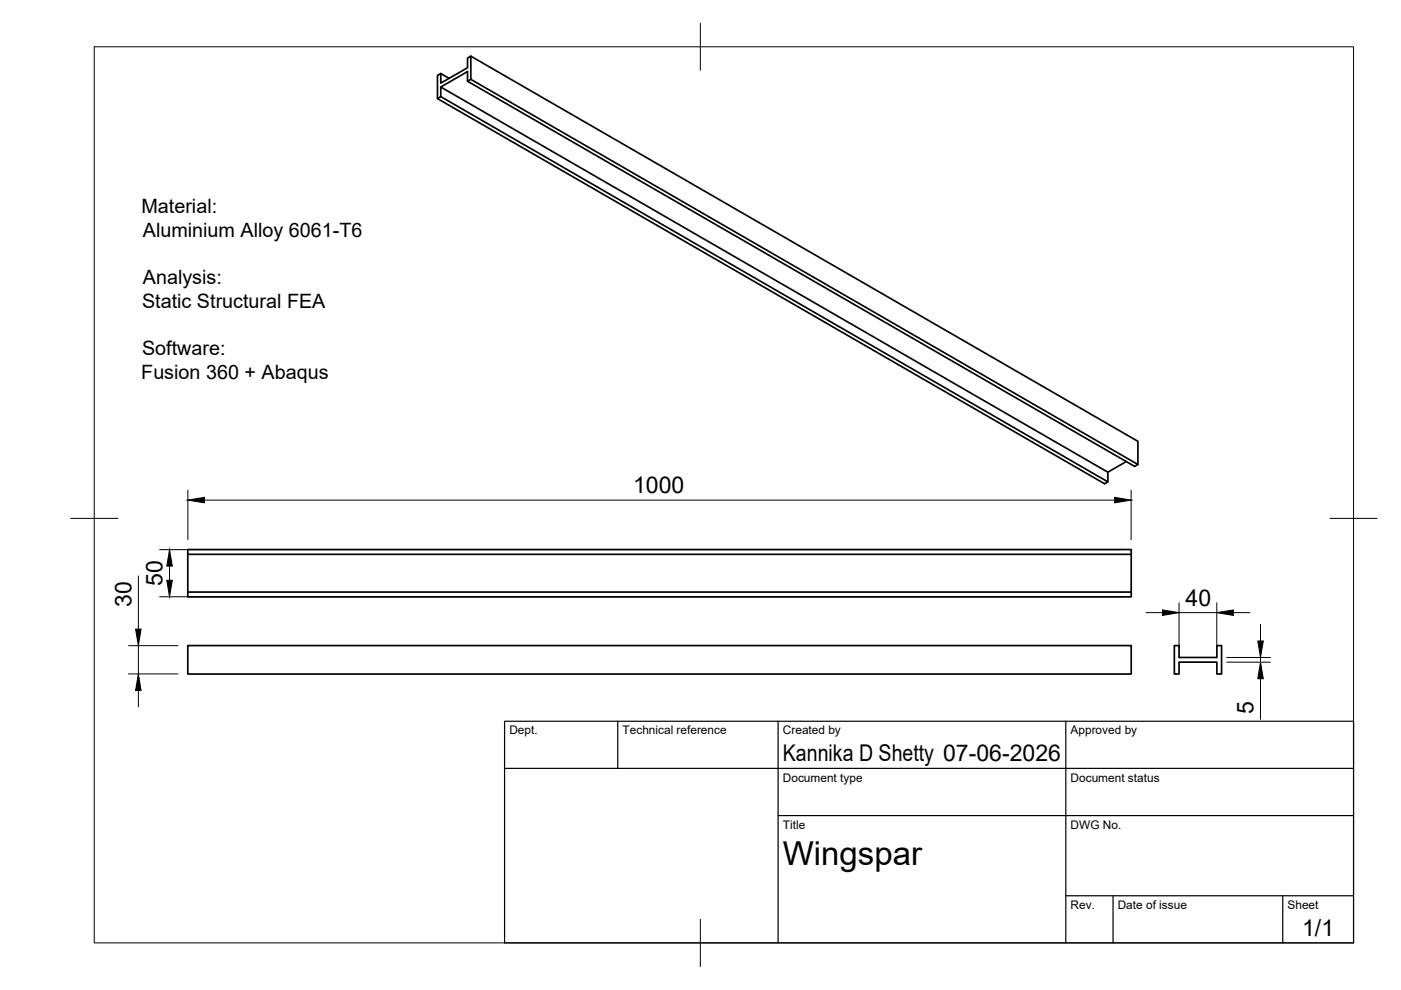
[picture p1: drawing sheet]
<svg xmlns="http://www.w3.org/2000/svg" width="297mm" height="210mm" viewBox="0 0 297 210" stroke-linecap="round" stroke-linejoin="round" font-family="sans-serif">
<!-- layer: Visible -->
<path d="M93.5 15.6v2l5.6-3.2v-2.1l.7-.4 141.5 81.7v4.9M95.2 16.6l-1.7-1-.7 .4v4.9l141.4 81.7 .7-.4-141.4-81.7v-2M99.8 11.9v4.9l141.5 81.7-.7 .4-141.5-81.7v-2l-5.6 3.3 141.4 81.6v2.1M99.8 16.8l-.7 .4M93.5 20.5l-.7 .4M238.8 97.9l-3.9 2.2M39.8 117.5v8M239.8 117.5v-1h-200v1h200v8M39.8 136.9h200v6h-200zM39.8 125.5h200v1h-200zM249 136.9h1v2.5h8v-2.5h1v6h-1v-2.5h-8v2.5h-1z" fill="none" stroke="#000" stroke-width=".36"/>
<!-- layer: BORDER -->
<path d="M20 9.9h267v190h-267zM148.5 4.9v10M15 109.9h10M282 109.9h10M148.5 194.9v10" fill="none" stroke="#000" stroke-width=".21"/>
<!-- layer: TITLEBLOCK -->
<path d="M107 152.9h180v47h-180zM131 152.9v10M165 152.9v47M226 152.9v47M107 162.9h180M165 172.9h122M226 189.9h61M236 189.9v10M272 189.9v10" fill="none" stroke="#000" stroke-width=".25"/>
<!-- layer: FD_Dimensions -->
<g fill="none" stroke="#000" stroke-width=".21">
<path d="M33.8 116.5h203.9M39.8 103.9v10.5M43.3 106h193M239.8 103.9v10.5M27.2 136.9h10.5M29.3 122.1v11.3M29.3 136.9v6M33.8 126.5h203.9M35.9 120v3M243 129.9h3.5M250 127.8v9.5M250 129.9h8"/>
<path d="M258 127.8v9.5M260.1 139.4h9.3M261.5 129.9h3.5M267.3 132.4v3.5M267.3 139.4v1M27.2 142.9h10.5M29.3 146.4v3.5M260.1 140.4h9.3M267.3 143.9v8.6"/>
</g>
<path d="M39.8 106l3.5-.6v1.2zM236.3 105.4l3.5 .6-3.5 .6zM28.7 133.4h1.2l-.6 3.5zM35.9 116.5l.6 3.5h-1.1zM35.4 123h1.1l-.6 3.5zM246.5 129.3l3.5 .6-3.5 .6zM258 129.9l3.5-.6v1.2zM266.7 135.9h1.1l-.5 3.5zM29.3 142.9l.6 3.5h-1.2zM267.3 140.4l.5 3.5h-1.1z" fill="#000" stroke="#000" stroke-width=".21"/>
<text font-size="7" x="166" y="183.4">Wingspar</text>
<g font-size="4.9">
<text x="134.2" y="104.6">1000</text>
<text x="34.5" y="124.2" transform="rotate(-90 34.5 124.2)">50</text>
<text x="27.9" y="128.7" transform="rotate(-90 27.9 128.7)">30</text>
<text x="251.4" y="128.4">40</text>
<text x="265.8" y="151.3" transform="rotate(-90 265.8 151.3)">5</text>
<text x="166" y="161.4">Kannika D Shetty 07-06-2026</text>
<text x="276.1" y="198.6">1/1</text>
</g>
<g font-size="4.2">
<text x="30" y="45.2">Material:</text>
<text x="30.3" y="50.2">Aluminium Alloy 6061-T6</text>
<text x="30.1" y="65.2">Static Structural FEA</text>
<text x="30.3" y="60.2">Analysis:</text>
<text x="30.1" y="75.3">Software:</text>
<text x="30" y="80.3">Fusion 360 + Abaqus</text>
</g>
<g font-size="2.5">
<text x="108" y="155.7">Dept.</text>
<text x="132" y="155.7">Technical reference</text>
<text x="166" y="155.7">Created by</text>
<text x="227" y="155.7">Approved by</text>
<text x="166" y="165.7">Document type</text>
<text x="227" y="165.7">Document status</text>
<text x="166" y="175.7">Title</text>
<text x="227" y="175.7">DWG No.</text>
<text x="227" y="192.7">Rev.</text>
<text x="237" y="192.7">Date of issue</text>
<text x="273" y="192.7">Sheet</text>
</g>
</svg>
